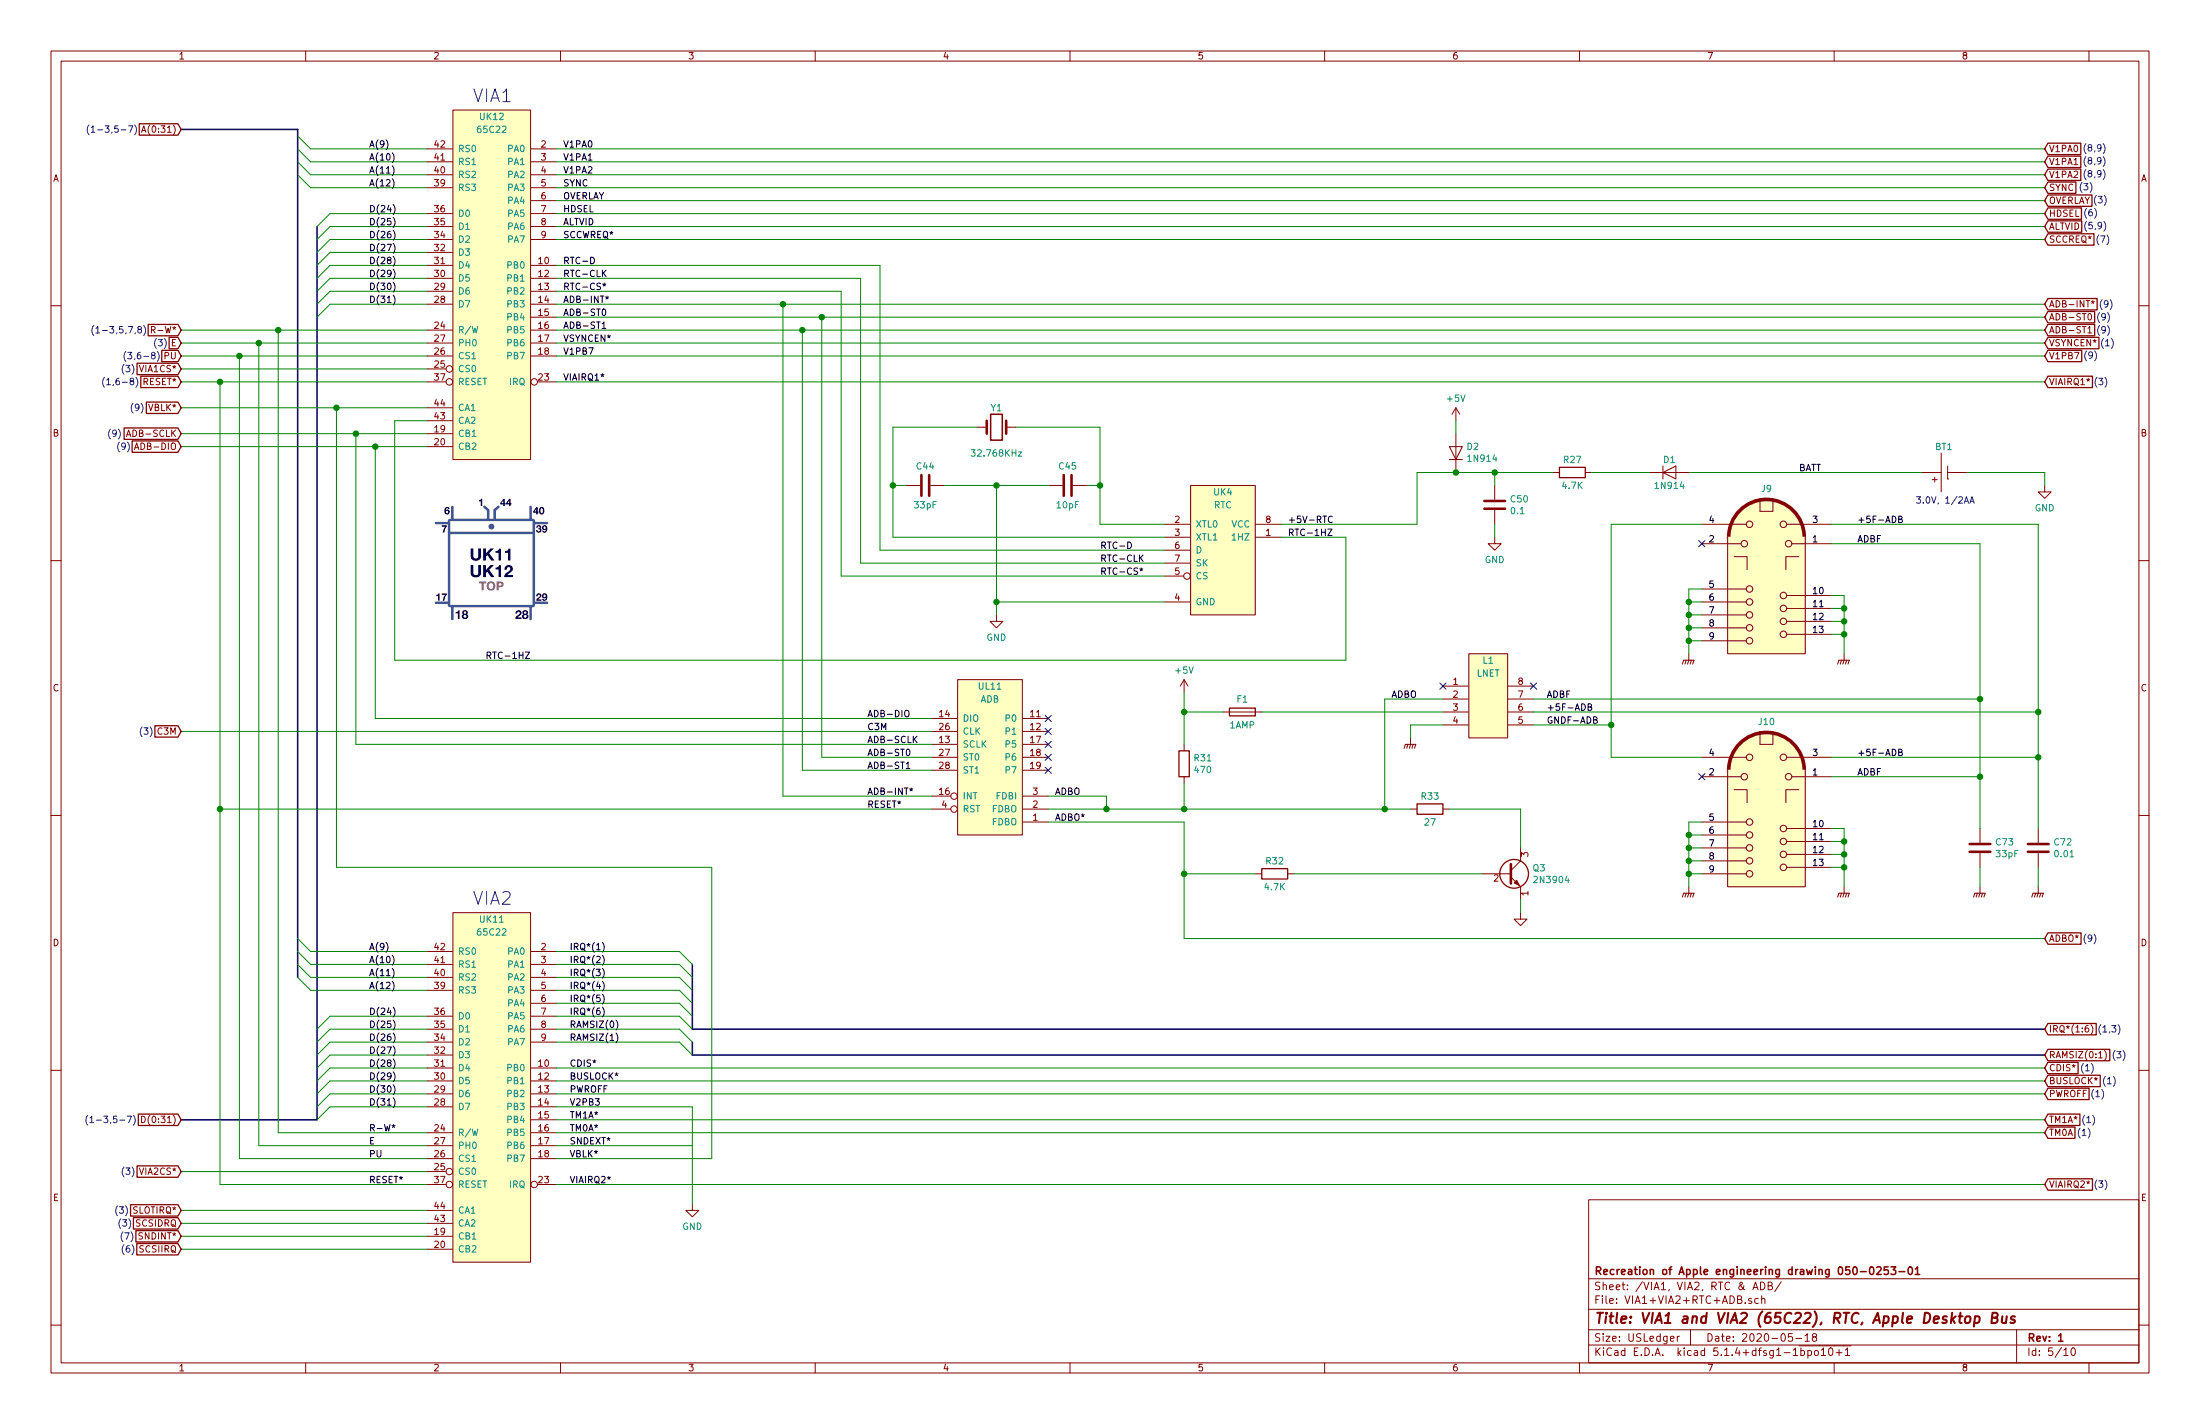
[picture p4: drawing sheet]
EESchema Schematic File Version 4
LIBS:Macintosh SE30 Main Logic Board-cache
EELAYER 30 0
EELAYER END
$Descr USLedger 17000 11000
encoding utf-8
Sheet 5 10
Title "VIA1 and VIA2 (65C22), RTC, Apple Desktop Bus"
Date "2020-05-18"
Rev "1"
Comp "Recreation of Apple engineering drawing 050-0253-01"
Comment1 ""
Comment2 ""
Comment3 ""
Comment4 ""
$EndDescr
$Comp
L Device:D D2
U 1 1
P 11250 3500
F 0 "D2" V 11296 3421 50  0000 R CNN
F 1 "1N914" V 11205 3421 50  0000 R CNN
F 2 "" H 11250 3500 50  0001 C CNN
F 3 "~" H 11250 3500 50  0001 C CNN
	1    11250 3500
	0    -1   -1   0   
$EndComp
$Comp
L Device:D D1
U 1 1
P 12900 3650
F 0 "D1" H 12900 3750 50  0000 C CNN
F 1 "1N914" H 12900 3550 50  0000 C CNN
F 2 "" H 12900 3650 50  0001 C CNN
F 3 "~" H 12900 3650 50  0001 C CNN
	1    12900 3650
	1    0    0    -1  
$EndComp
$Comp
L Device:R R27
U 1 1
P 12150 3650
F 0 "R27" V 12050 3650 50  0000 C CNN
F 1 "4.7K" V 12250 3650 50  0000 C CNN
F 2 "" V 12080 3650 50  0001 C CNN
F 3 "~" H 12150 3650 50  0001 C CNN
	1    12150 3650
	0    1    1    0   
$EndComp
$Comp
L Device:C C45
U 1 1
P 8250 3750
F 0 "C45" V 8100 3750 50  0000 C CNN
F 1 "10pF" V 8400 3750 50  0000 C CNN
F 2 "" H 8288 3600 50  0001 C CNN
F 3 "~" H 8250 3750 50  0001 C CNN
	1    8250 3750
	0    1    1    0   
$EndComp
$Comp
L Device:C C44
U 1 1
P 7150 3750
F 0 "C44" V 7000 3750 50  0000 C CNN
F 1 "33pF" V 7300 3750 50  0000 C CNN
F 2 "" H 7188 3600 50  0001 C CNN
F 3 "~" H 7150 3750 50  0001 C CNN
	1    7150 3750
	0    1    1    0   
$EndComp
$Comp
L Macintosh_SE_30_Components:65C22 UK12
U 1 1
P 3800 850
F 0 "UK12" H 3800 800 50  0000 C CNN
F 1 "65C22" H 3800 700 50  0000 C CNN
F 2 "" H 3800 850 118 0001 C CNN
F 3 "" H 3800 850 118 0001 C CNN
	1    3800 850 
	1    0    0    -1  
$EndComp
$Comp
L Macintosh_SE_30_Components:65C22 UK11
U 1 1
P 3800 7050
F 0 "UK11" H 3800 7000 50  0000 C CNN
F 1 "65C22" H 3800 6900 50  0000 C CNN
F 2 "" H 3800 7050 118 0001 C CNN
F 3 "" H 3800 7050 118 0001 C CNN
	1    3800 7050
	1    0    0    -1  
$EndComp
$Comp
L Macintosh_SE_30_Components:ADB UL11
U 1 1
P 7500 5350
AR Path="/5EC1CBCA" Ref="UL11"  Part="1" 
AR Path="/5EC6E211/5EC1CBCA" Ref="UL11"  Part="1" 
F 0 "UL11" H 7650 5400 50  0000 C CNN
F 1 "ADB" H 7650 5300 50  0000 C CNN
F 2 "" H 7500 5350 118 0001 C CNN
F 3 "" H 7500 5350 118 0001 C CNN
	1    7500 5350
	1    0    0    -1  
$EndComp
$Comp
L Macintosh_SE_30_Components:ADB_CONN J9
U 1 1
P 13650 4150
F 0 "J9" H 13650 4526 50  0000 C CNN
F 1 "ADB_CONN" H 13650 4600 50  0001 C CNN
F 2 "" H 13550 4350 118 0001 C CNN
F 3 "" H 13550 4350 118 0001 C CNN
	1    13650 4150
	1    0    0    -1  
$EndComp
$Comp
L Macintosh_SE_30_Components:ADB_CONN J10
U 1 1
P 13650 5950
F 0 "J10" H 13650 6326 50  0000 C CNN
F 1 "ADB_CONN" H 13650 6400 50  0001 C CNN
F 2 "" H 13550 6150 118 0001 C CNN
F 3 "" H 13550 6150 118 0001 C CNN
	1    13650 5950
	1    0    0    -1  
$EndComp
$Comp
L Macintosh_SE_30_Components:LNET L1
U 1 1
P 11500 5100
F 0 "L1" H 11500 5100 50  0000 C CNN
F 1 "LNET" H 11500 5000 50  0000 C CNN
F 2 "" H 11500 5100 118 0001 C CNN
F 3 "" H 11500 5100 118 0001 C CNN
	1    11500 5100
	1    0    0    -1  
$EndComp
$Comp
L Device:Crystal Y1
U 1 1
P 7700 3300
F 0 "Y1" H 7700 3450 50  0000 C CNN
F 1 "32.768KHz" H 7700 3100 50  0000 C CNN
F 2 "" H 7700 3300 50  0001 C CNN
F 3 "~" H 7700 3300 50  0001 C CNN
	1    7700 3300
	1    0    0    -1  
$EndComp
$Comp
L Device:C C50
U 1 1
P 11550 3900
F 0 "C50" H 11665 3946 50  0000 L CNN
F 1 "0.1" H 11665 3855 50  0000 L CNN
F 2 "" H 11588 3750 50  0001 C CNN
F 3 "~" H 11550 3900 50  0001 C CNN
	1    11550 3900
	1    0    0    -1  
$EndComp
Wire Wire Line
	4300 2950 15800 2950
Wire Wire Line
	4300 9150 15800 9150
Wire Wire Line
	11250 3350 11250 3250
$Comp
L power:+5V #PWR?
U 1 1
P 11250 3250
F 0 "#PWR?" H 11250 3100 50  0001 C CNN
F 1 "+5V" H 11250 3423 50  0000 C CNN
F 2 "" H 11250 3250 50  0001 C CNN
F 3 "" H 11250 3250 50  0001 C CNN
	1    11250 3250
	1    0    0    -1  
$EndComp
Wire Wire Line
	11250 3650 11550 3650
Wire Wire Line
	12300 3650 12750 3650
Wire Wire Line
	13050 3650 14850 3650
Wire Wire Line
	11550 3650 11550 3750
Connection ~ 11550 3650
Wire Wire Line
	11550 3650 12000 3650
Wire Wire Line
	11550 4050 11550 4150
$Comp
L power:GND #PWR?
U 1 1
P 11550 4150
F 0 "#PWR?" H 11550 3900 50  0001 C CNN
F 1 "GND" H 11550 3977 50  0000 C CNN
F 2 "" H 11550 4150 50  0001 C CNN
F 3 "" H 11550 4150 50  0001 C CNN
	1    11550 4150
	1    0    0    -1  
$EndComp
NoConn ~ 15950 -700
Wire Wire Line
	4300 1450 15800 1450
Wire Wire Line
	4300 1550 15800 1550
Wire Wire Line
	4300 1650 15800 1650
Wire Wire Line
	4300 1750 15800 1750
Wire Wire Line
	4300 1850 15800 1850
Wire Wire Line
	4300 2750 15800 2750
Wire Wire Line
	4300 2350 6050 2350
Wire Wire Line
	4300 2450 6350 2450
Wire Wire Line
	4300 2550 6200 2550
Wire Wire Line
	4300 2650 15800 2650
Wire Wire Line
	7550 3300 6900 3300
Wire Wire Line
	6900 3300 6900 3750
Wire Wire Line
	6900 3750 7000 3750
Wire Wire Line
	6900 3750 6900 4150
Wire Wire Line
	6900 4150 9000 4150
Connection ~ 6900 3750
Wire Wire Line
	7850 3300 8500 3300
Wire Wire Line
	8500 3300 8500 3750
Wire Wire Line
	8500 3750 8400 3750
Wire Wire Line
	8500 3750 8500 4050
Wire Wire Line
	8500 4050 9000 4050
Connection ~ 8500 3750
Wire Wire Line
	9900 4050 10950 4050
Wire Wire Line
	10950 4050 10950 3650
Wire Wire Line
	10950 3650 11250 3650
Connection ~ 11250 3650
$Comp
L Macintosh_SE_30_Components:Button BT1
U 1 1
P 15000 3400
F 0 "BT1" H 14950 3350 50  0000 L CNN
F 1 "Button" H 15000 3600 118 0001 C CNN
F 2 "" H 15000 3400 118 0001 C CNN
F 3 "" H 15000 3400 118 0001 C CNN
	1    15000 3400
	1    0    0    -1  
$EndComp
Wire Wire Line
	15200 3650 15800 3650
Wire Wire Line
	15800 3650 15800 3750
$Comp
L power:GND #PWR?
U 1 1
P 15800 3750
F 0 "#PWR?" H 15800 3500 50  0001 C CNN
F 1 "GND" H 15800 3577 50  0000 C CNN
F 2 "" H 15800 3750 50  0001 C CNN
F 3 "" H 15800 3750 50  0001 C CNN
	1    15800 3750
	1    0    0    -1  
$EndComp
Wire Wire Line
	14150 4050 15750 4050
$Comp
L power:GNDPWR #PWR?
U 1 1
P 15750 6850
F 0 "#PWR?" H 15750 6650 50  0001 C CNN
F 1 "GNDPWR" H 15754 6696 50  0001 C CNN
F 2 "" H 15750 6800 50  0001 C CNN
F 3 "" H 15750 6800 50  0001 C CNN
	1    15750 6850
	1    0    0    -1  
$EndComp
$Comp
L Device:C C72
U 1 1
P 15750 6550
F 0 "C72" H 15865 6596 50  0000 L CNN
F 1 "0.01" H 15865 6505 50  0000 L CNN
F 2 "" H 15788 6400 50  0001 C CNN
F 3 "~" H 15750 6550 50  0001 C CNN
	1    15750 6550
	1    0    0    -1  
$EndComp
Wire Wire Line
	15750 6700 15750 6850
Wire Wire Line
	15750 6400 15750 5850
$Comp
L Device:C C73
U 1 1
P 15300 6550
F 0 "C73" H 15415 6596 50  0000 L CNN
F 1 "33pF" H 15415 6505 50  0000 L CNN
F 2 "" H 15338 6400 50  0001 C CNN
F 3 "~" H 15300 6550 50  0001 C CNN
	1    15300 6550
	1    0    0    -1  
$EndComp
Wire Wire Line
	14150 4200 15300 4200
Wire Wire Line
	15300 6700 15300 6850
$Comp
L power:GNDPWR #PWR?
U 1 1
P 15300 6850
F 0 "#PWR?" H 15300 6650 50  0001 C CNN
F 1 "GNDPWR" H 15304 6696 50  0001 C CNN
F 2 "" H 15300 6800 50  0001 C CNN
F 3 "" H 15300 6800 50  0001 C CNN
	1    15300 6850
	1    0    0    -1  
$EndComp
Text Label 14000 4050 0    50   ~ 0
3
Text Label 14000 4200 0    50   ~ 0
1
Text Label 14000 4600 0    50   ~ 0
10
Text Label 14000 4700 0    50   ~ 0
11
Text Label 14000 4800 0    50   ~ 0
12
Text Label 14000 4900 0    50   ~ 0
13
Wire Wire Line
	14150 4600 14250 4600
Wire Wire Line
	14250 4600 14250 4700
Wire Wire Line
	14150 4900 14250 4900
Connection ~ 14250 4900
Wire Wire Line
	14250 4900 14250 5050
Wire Wire Line
	14150 4800 14250 4800
Connection ~ 14250 4800
Wire Wire Line
	14250 4800 14250 4900
Wire Wire Line
	14150 4700 14250 4700
Connection ~ 14250 4700
Wire Wire Line
	14250 4700 14250 4800
$Comp
L power:GNDPWR #PWR?
U 1 1
P 14250 5050
F 0 "#PWR?" H 14250 4850 50  0001 C CNN
F 1 "GNDPWR" H 14254 4896 50  0001 C CNN
F 2 "" H 14250 5000 50  0001 C CNN
F 3 "" H 14250 5000 50  0001 C CNN
	1    14250 5050
	1    0    0    -1  
$EndComp
Text Label 14000 5850 0    50   ~ 0
3
Text Label 14000 6000 0    50   ~ 0
1
Text Label 14000 6400 0    50   ~ 0
10
Text Label 14000 6500 0    50   ~ 0
11
Text Label 14000 6600 0    50   ~ 0
12
Text Label 14000 6700 0    50   ~ 0
13
Wire Wire Line
	14150 5850 15750 5850
Connection ~ 15750 5850
Wire Wire Line
	15750 5850 15750 5500
Wire Wire Line
	14150 6000 15300 6000
Wire Wire Line
	15300 4200 15300 5400
Connection ~ 15300 6000
Wire Wire Line
	15300 6000 15300 6400
Wire Wire Line
	14150 6400 14250 6400
Wire Wire Line
	14250 6400 14250 6500
Wire Wire Line
	14150 6700 14250 6700
Connection ~ 14250 6700
Wire Wire Line
	14250 6700 14250 6850
Wire Wire Line
	14150 6600 14250 6600
Connection ~ 14250 6600
Wire Wire Line
	14250 6600 14250 6700
Wire Wire Line
	14150 6500 14250 6500
Connection ~ 14250 6500
Wire Wire Line
	14250 6500 14250 6600
$Comp
L power:GNDPWR #PWR?
U 1 1
P 14250 6850
F 0 "#PWR?" H 14250 6650 50  0001 C CNN
F 1 "GNDPWR" H 14254 6696 50  0001 C CNN
F 2 "" H 14250 6800 50  0001 C CNN
F 3 "" H 14250 6800 50  0001 C CNN
	1    14250 6850
	1    0    0    -1  
$EndComp
Wire Wire Line
	11850 5400 15300 5400
Connection ~ 15300 5400
Wire Wire Line
	15300 5400 15300 6000
Wire Wire Line
	11850 5500 15750 5500
Connection ~ 15750 5500
Wire Wire Line
	15750 5500 15750 4050
Text Label 11950 5400 0    50   ~ 0
ADBF
Text Label 11950 5500 0    50   ~ 0
+5F-ADB
Text Label 13200 4050 0    50   ~ 0
4
Text Label 13200 4200 0    50   ~ 0
2
Text Label 13200 4550 0    50   ~ 0
5
Text Label 13200 4650 0    50   ~ 0
6
Text Label 13200 4750 0    50   ~ 0
7
Text Label 13200 4850 0    50   ~ 0
8
Text Label 13200 4950 0    50   ~ 0
9
Wire Wire Line
	13150 4050 12450 4050
Wire Wire Line
	12450 4050 12450 5600
Wire Wire Line
	12450 5850 13150 5850
NoConn ~ 13150 4200
NoConn ~ 13150 6000
NoConn ~ 11850 5300
NoConn ~ 11150 5300
Wire Wire Line
	13150 4550 13050 4550
Wire Wire Line
	13050 4550 13050 4650
Wire Wire Line
	13050 4950 13150 4950
Wire Wire Line
	13150 4850 13050 4850
Connection ~ 13050 4850
Wire Wire Line
	13050 4850 13050 4950
Wire Wire Line
	13150 4750 13050 4750
Connection ~ 13050 4750
Wire Wire Line
	13050 4750 13050 4850
Wire Wire Line
	13150 4650 13050 4650
Connection ~ 13050 4650
Wire Wire Line
	13050 4650 13050 4750
Wire Wire Line
	13050 4950 13050 5050
Connection ~ 13050 4950
$Comp
L power:GNDPWR #PWR?
U 1 1
P 13050 5050
F 0 "#PWR?" H 13050 4850 50  0001 C CNN
F 1 "GNDPWR" H 13054 4896 50  0001 C CNN
F 2 "" H 13050 5000 50  0001 C CNN
F 3 "" H 13050 5000 50  0001 C CNN
	1    13050 5050
	1    0    0    -1  
$EndComp
Wire Wire Line
	11850 5600 12450 5600
Connection ~ 12450 5600
Wire Wire Line
	12450 5600 12450 5850
Text Label 11950 5600 0    50   ~ 0
GNDF-ADB
Text Label 13200 5850 0    50   ~ 0
4
Text Label 13200 6000 0    50   ~ 0
2
Text Label 13200 6350 0    50   ~ 0
5
Text Label 13200 6450 0    50   ~ 0
6
Text Label 13200 6550 0    50   ~ 0
7
Text Label 13200 6650 0    50   ~ 0
8
Text Label 13200 6750 0    50   ~ 0
9
Wire Wire Line
	13150 6350 13050 6350
Wire Wire Line
	13050 6750 13150 6750
Wire Wire Line
	13150 6550 13050 6550
Connection ~ 13050 6550
Wire Wire Line
	13050 6550 13050 6650
Wire Wire Line
	13050 6650 13150 6650
Wire Wire Line
	13050 6450 13050 6550
Connection ~ 13050 6650
Wire Wire Line
	13050 6650 13050 6750
Wire Wire Line
	13050 6350 13050 6450
Wire Wire Line
	13150 6450 13050 6450
Connection ~ 13050 6450
Wire Wire Line
	13050 6750 13050 6850
Connection ~ 13050 6750
$Comp
L power:GNDPWR #PWR?
U 1 1
P 13050 6850
F 0 "#PWR?" H 13050 6650 50  0001 C CNN
F 1 "GNDPWR" H 13054 6696 50  0001 C CNN
F 2 "" H 13050 6800 50  0001 C CNN
F 3 "" H 13050 6800 50  0001 C CNN
	1    13050 6850
	1    0    0    -1  
$EndComp
Text Label 9950 4050 0    50   ~ 0
+5V-RTC
Wire Wire Line
	9900 4150 10400 4150
Wire Wire Line
	10400 4150 10400 5100
Text Label 9950 4150 0    50   ~ 0
RTC-1HZ
Wire Wire Line
	9000 4250 6800 4250
Wire Wire Line
	9000 4350 6650 4350
Wire Wire Line
	9000 4450 6500 4450
$Comp
L Macintosh_SE_30_Components:RTC UK4
U 1 1
P 9450 3750
F 0 "UK4" H 9450 3700 50  0000 C CNN
F 1 "RTC" H 9450 3600 50  0000 C CNN
F 2 "" H 9350 3650 118 0001 C CNN
F 3 "" H 9350 3650 118 0001 C CNN
	1    9450 3750
	1    0    0    -1  
$EndComp
Text Label 8500 4250 0    50   ~ 0
RTC-D
Text Label 8500 4350 0    50   ~ 0
RTC-CLK
Text Label 8500 4450 0    50   ~ 0
RTC-CS*
Wire Wire Line
	7300 3750 7700 3750
Wire Wire Line
	7700 3750 7700 4650
Wire Wire Line
	7700 4650 9000 4650
Connection ~ 7700 3750
Wire Wire Line
	7700 3750 8100 3750
Wire Wire Line
	7700 4650 7700 4750
Connection ~ 7700 4650
$Comp
L power:GND #PWR?
U 1 1
P 7700 4750
F 0 "#PWR?" H 7700 4500 50  0001 C CNN
F 1 "GND" H 7700 4577 50  0000 C CNN
F 2 "" H 7700 4750 50  0001 C CNN
F 3 "" H 7700 4750 50  0001 C CNN
	1    7700 4750
	1    0    0    -1  
$EndComp
$Comp
L Transistor_BJT:2N3904 Q3
U 1 1
P 11650 6750
F 0 "Q3" H 11840 6796 50  0000 L CNN
F 1 "2N3904" H 11840 6705 50  0000 L CNN
F 2 "Package_TO_SOT_THT:TO-92_Inline" H 11850 6675 50  0001 L CIN
F 3 "https://www.fairchildsemi.com/datasheets/2N/2N3904.pdf" H 11650 6750 50  0001 L CNN
	1    11650 6750
	1    0    0    -1  
$EndComp
Wire Wire Line
	11750 6950 11750 7050
$Comp
L power:GND #PWR?
U 1 1
P 11750 7050
F 0 "#PWR?" H 11750 6800 50  0001 C CNN
F 1 "GND" H 11750 6877 50  0001 C CNN
F 2 "" H 11750 7050 50  0001 C CNN
F 3 "" H 11750 7050 50  0001 C CNN
	1    11750 7050
	1    0    0    -1  
$EndComp
Wire Wire Line
	8100 6350 9150 6350
Wire Wire Line
	9150 6350 9150 6750
Wire Wire Line
	9150 7250 15800 7250
$Comp
L Device:R R32
U 1 1
P 9850 6750
F 0 "R32" V 9750 6750 50  0000 C CNN
F 1 "4.7K" V 9950 6750 50  0000 C CNN
F 2 "" V 9780 6750 50  0001 C CNN
F 3 "~" H 9850 6750 50  0001 C CNN
	1    9850 6750
	0    1    1    0   
$EndComp
Wire Wire Line
	9150 6750 9700 6750
Connection ~ 9150 6750
Wire Wire Line
	9150 6750 9150 7250
Wire Wire Line
	10000 6750 11450 6750
Wire Wire Line
	8100 6250 8550 6250
$Comp
L Device:R R33
U 1 1
P 11050 6250
F 0 "R33" V 10950 6250 50  0000 C CNN
F 1 "27" V 11150 6250 50  0000 C CNN
F 2 "" V 10980 6250 50  0001 C CNN
F 3 "~" H 11050 6250 50  0001 C CNN
	1    11050 6250
	0    1    1    0   
$EndComp
Wire Wire Line
	11200 6250 11750 6250
Wire Wire Line
	11750 6250 11750 6550
NoConn ~ 8100 5550
NoConn ~ 8100 5650
NoConn ~ 8100 5750
NoConn ~ 8100 5850
NoConn ~ 8100 5950
Wire Wire Line
	8100 6150 8550 6150
Wire Wire Line
	8550 6150 8550 6250
Connection ~ 8550 6250
Wire Wire Line
	8550 6250 9150 6250
Text Label 8150 6150 0    50   ~ 0
ADBO
Text Label 8150 6350 0    50   ~ 0
ADBO*
$Comp
L Device:R R31
U 1 1
P 9150 5900
F 0 "R31" H 9220 5946 50  0000 L CNN
F 1 "470" H 9220 5855 50  0000 L CNN
F 2 "" V 9080 5900 50  0001 C CNN
F 3 "~" H 9150 5900 50  0001 C CNN
	1    9150 5900
	1    0    0    -1  
$EndComp
Wire Wire Line
	9150 6050 9150 6250
Connection ~ 9150 6250
Wire Wire Line
	9150 6250 10700 6250
Wire Wire Line
	9150 5750 9150 5500
$Comp
L power:+5V #PWR?
U 1 1
P 9150 5350
F 0 "#PWR?" H 9150 5200 50  0001 C CNN
F 1 "+5V" H 9150 5523 50  0000 C CNN
F 2 "" H 9150 5350 50  0001 C CNN
F 3 "" H 9150 5350 50  0001 C CNN
	1    9150 5350
	1    0    0    -1  
$EndComp
Wire Wire Line
	9750 5500 11150 5500
$Comp
L Device:Fuse F1
U 1 1
P 9600 5500
F 0 "F1" V 9500 5500 50  0000 C CNN
F 1 "1AMP" V 9700 5500 50  0000 C CNN
F 2 "" V 9530 5500 50  0001 C CNN
F 3 "~" H 9600 5500 50  0001 C CNN
	1    9600 5500
	0    1    1    0   
$EndComp
Wire Wire Line
	9150 5500 9450 5500
Connection ~ 9150 5500
Wire Wire Line
	9150 5500 9150 5350
Wire Wire Line
	11150 5400 10700 5400
Wire Wire Line
	10700 5400 10700 6250
Connection ~ 10700 6250
Wire Wire Line
	10700 6250 10900 6250
Text Label 10750 5400 0    50   ~ 0
ADBO
Wire Wire Line
	11150 5600 10900 5600
Wire Wire Line
	10900 5600 10900 5700
$Comp
L power:GNDPWR #PWR?
U 1 1
P 10900 5700
F 0 "#PWR?" H 10900 5500 50  0001 C CNN
F 1 "GNDPWR" H 10904 5546 50  0001 C CNN
F 2 "" H 10900 5650 50  0001 C CNN
F 3 "" H 10900 5650 50  0001 C CNN
	1    10900 5700
	1    0    0    -1  
$EndComp
Wire Wire Line
	6800 2050 4300 2050
Wire Wire Line
	6800 2050 6800 4250
Wire Wire Line
	6650 2150 4300 2150
Wire Wire Line
	6650 2150 6650 4350
Wire Wire Line
	6500 2250 4300 2250
Wire Wire Line
	6500 2250 6500 4450
Wire Wire Line
	7200 5850 6350 5850
Wire Wire Line
	6350 5850 6350 2450
Connection ~ 6350 2450
Wire Wire Line
	6350 2450 15800 2450
Wire Wire Line
	7200 5950 6200 5950
Wire Wire Line
	6200 5950 6200 2550
Connection ~ 6200 2550
Wire Wire Line
	6200 2550 15800 2550
Wire Wire Line
	7200 6150 6050 6150
Wire Wire Line
	6050 6150 6050 2350
Connection ~ 6050 2350
Wire Wire Line
	6050 2350 15800 2350
Wire Wire Line
	3050 5100 3050 3250
Wire Wire Line
	3050 3250 3300 3250
Wire Wire Line
	3050 5100 10400 5100
Text Label 3750 5100 0    50   ~ 0
RTC-1HZ
Text Notes 14800 3900 0    50   ~ 0
3.0V, 1/2AA
Text Label 4350 1150 0    50   ~ 0
V1PA0
Text Label 4350 1250 0    50   ~ 0
V1PA1
Text Label 4350 1350 0    50   ~ 0
V1PA2
Text Label 4350 1450 0    50   ~ 0
SYNC
Text Label 4350 1550 0    50   ~ 0
OVERLAY
Text Label 4350 1650 0    50   ~ 0
HDSEL
Text Label 4350 1750 0    50   ~ 0
ALTVID
Text Label 4350 1850 0    50   ~ 0
SCCWREQ*
Text Label 4350 2050 0    50   ~ 0
RTC-D
Text Label 4350 2150 0    50   ~ 0
RTC-CLK
Text Label 4350 2250 0    50   ~ 0
RTC-CS*
Text Label 4350 2350 0    50   ~ 0
ADB-INT*
Text Label 4350 2450 0    50   ~ 0
ADB-ST0
Text Label 4350 2550 0    50   ~ 0
ADB-ST1
Text Label 4350 2650 0    50   ~ 0
VSYNCEN*
Text Label 4350 2750 0    50   ~ 0
V1PB7
Text Label 4350 2950 0    50   ~ 0
VIAIRQ1*
Text GLabel 15800 1450 2    50   Input ~ 0
SYNC
Text GLabel 15800 1550 2    50   Input ~ 0
OVERLAY
Text GLabel 15800 1650 2    50   Input ~ 0
HDSEL
Text GLabel 15800 1750 2    50   Input ~ 0
ALTVID
Text GLabel 15800 1850 2    50   Input ~ 0
SCCREQ*
Text GLabel 15800 2350 2    50   Input ~ 0
ADB-INT*
Text GLabel 15800 2450 2    50   Input ~ 0
ADB-ST0
Text GLabel 15800 2550 2    50   Input ~ 0
ADB-ST1
Text GLabel 15800 2650 2    50   Input ~ 0
VSYNCEN*
Text GLabel 15800 2750 2    50   Input ~ 0
V1PB7
Wire Wire Line
	3300 3450 2900 3450
Wire Wire Line
	2900 3450 2900 5550
Wire Wire Line
	2900 5550 7200 5550
Connection ~ 2900 3450
Wire Wire Line
	2900 3450 1400 3450
Wire Wire Line
	3300 3350 2750 3350
Wire Wire Line
	2750 3350 2750 5750
Wire Wire Line
	2750 5750 7200 5750
Wire Wire Line
	7200 5650 1400 5650
Wire Wire Line
	3300 3150 2600 3150
Wire Wire Line
	2600 3150 2600 6700
Wire Wire Line
	2600 6700 5500 6700
Wire Wire Line
	5500 6700 5500 8950
Wire Wire Line
	5500 8950 4300 8950
Connection ~ 2600 3150
Wire Wire Line
	2600 3150 1400 3150
Wire Wire Line
	3300 2950 1700 2950
Wire Wire Line
	3300 2850 1400 2850
Wire Wire Line
	3300 2750 1850 2750
Wire Wire Line
	3300 2650 2000 2650
Wire Wire Line
	3300 2550 2150 2550
Wire Wire Line
	2550 1650 3300 1650
Wire Wire Line
	3300 1750 2550 1750
Wire Wire Line
	3300 1850 2550 1850
Wire Wire Line
	3300 1950 2550 1950
Wire Wire Line
	3300 2050 2550 2050
Wire Wire Line
	3300 2150 2550 2150
Wire Wire Line
	3300 2250 2550 2250
Wire Wire Line
	3300 2350 2550 2350
Wire Wire Line
	2400 7650 3300 7650
Wire Wire Line
	3300 1450 2400 1450
Wire Wire Line
	2400 1350 3300 1350
Wire Wire Line
	3300 1250 2400 1250
Wire Wire Line
	3300 8750 2150 8750
Wire Wire Line
	2150 8750 2150 2550
Connection ~ 2150 2550
Wire Wire Line
	2150 2550 1400 2550
Wire Wire Line
	3300 8850 2000 8850
Wire Wire Line
	2000 8850 2000 2650
Connection ~ 2000 2650
Wire Wire Line
	2000 2650 1400 2650
Wire Wire Line
	3300 8950 1850 8950
Wire Wire Line
	1850 8950 1850 2750
Connection ~ 1850 2750
Wire Wire Line
	1850 2750 1400 2750
Wire Wire Line
	3300 9050 1400 9050
Wire Wire Line
	3300 9150 1700 9150
Wire Wire Line
	1700 9150 1700 6250
Connection ~ 1700 2950
Wire Wire Line
	1700 2950 1400 2950
Wire Wire Line
	3300 9350 1400 9350
Wire Wire Line
	3300 9450 1400 9450
Wire Wire Line
	3300 9550 1400 9550
Wire Wire Line
	3300 9650 1400 9650
Wire Wire Line
	3300 7850 2550 7850
Wire Wire Line
	3300 7950 2550 7950
Wire Wire Line
	3300 8050 2550 8050
Wire Wire Line
	3300 8150 2550 8150
Wire Wire Line
	3300 8250 2550 8250
Wire Wire Line
	3300 8350 2550 8350
Wire Wire Line
	3300 8450 2550 8450
Wire Wire Line
	3300 7350 2400 7350
Wire Wire Line
	3300 7450 2400 7450
Wire Wire Line
	3300 7550 2400 7550
Text GLabel 15800 7950 2    50   Input ~ 0
IRQ*(1:6)
Text GLabel 15800 8150 2    50   Input ~ 0
RAMSIZ(0:1)
Wire Wire Line
	4300 8250 15800 8250
Wire Wire Line
	4300 8350 15800 8350
Wire Wire Line
	4300 8450 15800 8450
Wire Wire Line
	4300 8650 15800 8650
Wire Wire Line
	4300 8750 15800 8750
Text GLabel 15800 8250 2    50   Input ~ 0
CDIS*
Text GLabel 15800 8350 2    50   Input ~ 0
BUSLOCK*
Text GLabel 15800 8450 2    50   Input ~ 0
PWROFF
Text GLabel 15800 8650 2    50   Input ~ 0
TM1A*
Text GLabel 15800 8750 2    50   Input ~ 0
TM0A
Text GLabel 15800 9150 2    50   Input ~ 0
VIAIRQ2*
Wire Wire Line
	4300 7850 5250 7850
Wire Wire Line
	4300 7450 5250 7450
Wire Wire Line
	4300 7550 5250 7550
Wire Wire Line
	4300 7650 5250 7650
Wire Wire Line
	4300 7750 5250 7750
Wire Wire Line
	4300 8050 5250 8050
Wire Wire Line
	4300 8550 5350 8550
Wire Wire Line
	5350 8850 4300 8850
$Comp
L power:GND #PWR?
U 1 1
P 5350 9300
F 0 "#PWR?" H 5350 9050 50  0001 C CNN
F 1 "GND" H 5350 9127 50  0000 C CNN
F 2 "" H 5350 9300 50  0001 C CNN
F 3 "" H 5350 9300 50  0001 C CNN
	1    5350 9300
	1    0    0    -1  
$EndComp
Wire Wire Line
	5350 8550 5350 9300
Text Label 4400 7350 0    50   ~ 0
IRQ*(1)
Text Label 4400 7450 0    50   ~ 0
IRQ*(2)
Text Label 4400 7550 0    50   ~ 0
IRQ*(3)
Text Label 4400 7650 0    50   ~ 0
IRQ*(4)
Text Label 4400 7750 0    50   ~ 0
IRQ*(5)
Text Label 4400 7850 0    50   ~ 0
IRQ*(6)
Text Label 4400 7950 0    50   ~ 0
RAMSIZ(0)
Text Label 4400 8050 0    50   ~ 0
RAMSIZ(1)
Text Label 4400 8250 0    50   ~ 0
CDIS*
Text Label 4400 8350 0    50   ~ 0
BUSLOCK*
Text Label 4400 8450 0    50   ~ 0
PWROFF
Text Label 4400 8550 0    50   ~ 0
V2PB3
Text Label 4400 8650 0    50   ~ 0
TM1A*
Text Label 4400 8750 0    50   ~ 0
TM0A*
Text Label 4400 8850 0    50   ~ 0
SNDEXT*
Text Label 4400 8950 0    50   ~ 0
VBLK*
Text Label 4400 9150 0    50   ~ 0
VIAIRQ2*
Text Label 2850 9150 0    50   ~ 0
RESET*
Text Label 2850 8950 0    50   ~ 0
PU
Text Label 2850 8850 0    50   ~ 0
E
Text Label 2850 8750 0    50   ~ 0
R-W*
Text Label 2850 8550 0    50   ~ 0
D(31)
Text Label 2850 8450 0    50   ~ 0
D(30)
Text Label 2850 8350 0    50   ~ 0
D(29)
Text Label 2850 8250 0    50   ~ 0
D(28)
Text Label 2850 8150 0    50   ~ 0
D(27)
Text Label 2850 8050 0    50   ~ 0
D(26)
Text Label 2850 7950 0    50   ~ 0
D(25)
Text Label 2850 7850 0    50   ~ 0
D(24)
Text Label 2850 7650 0    50   ~ 0
A(12)
Text Label 2850 7550 0    50   ~ 0
A(11)
Text Label 2850 7450 0    50   ~ 0
A(10)
Text Label 2850 7350 0    50   ~ 0
A(9)
Text Label 2850 1150 0    50   ~ 0
A(9)
Text Label 2850 1250 0    50   ~ 0
A(10)
Text Label 2850 1350 0    50   ~ 0
A(11)
Text Label 2850 1450 0    50   ~ 0
A(12)
Text Label 2850 1650 0    50   ~ 0
D(24)
Text Label 2850 1750 0    50   ~ 0
D(25)
Text Label 2850 1850 0    50   ~ 0
D(26)
Text Label 2850 1950 0    50   ~ 0
D(27)
Text Label 2850 2050 0    50   ~ 0
D(28)
Text Label 2850 2150 0    50   ~ 0
D(29)
Text Label 2850 2250 0    50   ~ 0
D(30)
Text Label 2850 2350 0    50   ~ 0
D(31)
Text GLabel 1400 1000 0    50   Input ~ 0
A(0:31)
Text GLabel 1400 2550 0    50   Input ~ 0
R-W*
Text GLabel 1400 2650 0    50   Input ~ 0
E
Text GLabel 1400 2750 0    50   Input ~ 0
PU
Text GLabel 1400 2850 0    50   Input ~ 0
VIA1CS*
Text GLabel 1400 2950 0    50   Input ~ 0
RESET*
Text GLabel 1400 3150 0    50   Input ~ 0
VBLK*
Text GLabel 1400 3450 0    50   Input ~ 0
ADB-DIO
Wire Wire Line
	2750 3350 1400 3350
Connection ~ 2750 3350
Text GLabel 1400 3350 0    50   Input ~ 0
ADB-SCLK
Text GLabel 1400 5650 0    50   Input ~ 0
C3M
Text GLabel 1400 8650 0    50   Input ~ 0
D(0:31)
Text GLabel 1400 9050 0    50   Input ~ 0
VIA2CS*
Text GLabel 1400 9350 0    50   Input ~ 0
SLOTIRQ*
Text GLabel 1400 9450 0    50   Input ~ 0
SCSIDRQ
Text GLabel 1400 9550 0    50   Input ~ 0
SNDINT*
Text GLabel 1400 9650 0    50   Input ~ 0
SCSIIRQ
Text Notes 3650 800  0    98   ~ 0
VIA1
Text Notes 3650 7000 0    98   ~ 0
VIA2
Wire Wire Line
	7200 6250 1700 6250
Connection ~ 1700 6250
Wire Wire Line
	1700 6250 1700 2950
Text Label 6700 5550 0    50   ~ 0
ADB-DIO
Text Label 6700 5650 0    50   ~ 0
C3M
Text Label 6700 5750 0    50   ~ 0
ADB-SCLK
Text Label 6700 5850 0    50   ~ 0
ADB-ST0
Text Label 6700 5950 0    50   ~ 0
ADB-ST1
Text Label 6700 6150 0    50   ~ 0
ADB-INT*
Text Label 6700 6250 0    50   ~ 0
RESET*
Text Label 14350 5850 0    50   ~ 0
+5F-ADB
Text Label 14350 6000 0    50   ~ 0
ADBF
Text Label 14350 4200 0    50   ~ 0
ADBF
Text Label 14350 4050 0    50   ~ 0
+5F-ADB
Entry Wire Line
	2400 7350 2300 7250
Entry Wire Line
	2400 7450 2300 7350
Entry Wire Line
	2400 7550 2300 7450
Entry Wire Line
	2400 7650 2300 7550
Entry Wire Line
	2550 7850 2450 7950
Entry Wire Line
	2550 7950 2450 8050
Entry Wire Line
	2550 8050 2450 8150
Entry Wire Line
	2550 8150 2450 8250
Entry Wire Line
	2550 8250 2450 8350
Entry Wire Line
	2550 8350 2450 8450
Entry Wire Line
	2550 8450 2450 8550
Wire Wire Line
	3300 1150 2400 1150
Entry Wire Line
	2400 1450 2300 1350
Entry Wire Line
	2400 1350 2300 1250
Entry Wire Line
	2400 1250 2300 1150
Entry Wire Line
	2400 1150 2300 1050
Entry Wire Line
	2550 1750 2450 1850
Entry Wire Line
	2550 1850 2450 1950
Entry Wire Line
	2550 1650 2450 1750
Entry Wire Line
	2550 1950 2450 2050
Entry Wire Line
	2550 2050 2450 2150
Entry Wire Line
	2550 2150 2450 2250
Entry Wire Line
	2550 2250 2450 2350
Entry Wire Line
	2550 2350 2450 2450
Wire Wire Line
	3300 8550 2550 8550
Entry Wire Line
	2550 8550 2450 8650
Wire Bus Line
	2300 1000 1400 1000
Wire Bus Line
	2450 8650 1400 8650
Wire Wire Line
	4300 7350 5250 7350
Entry Wire Line
	5250 7850 5350 7950
Entry Wire Line
	5250 7750 5350 7850
Entry Wire Line
	5250 7650 5350 7750
Entry Wire Line
	5250 7550 5350 7650
Entry Wire Line
	5250 7450 5350 7550
Entry Wire Line
	5250 7350 5350 7450
Wire Wire Line
	4300 7950 5250 7950
Entry Wire Line
	5250 8050 5350 8150
Entry Wire Line
	5250 7950 5350 8050
Wire Bus Line
	5350 8050 5350 8150
Wire Bus Line
	5350 8150 15800 8150
Wire Bus Line
	5350 7950 15800 7950
Text Notes 1070 1035 2    50   ~ 0
(1-3,5-7)
Text Notes 1140 2585 2    50   ~ 0
(1-3,5,7,8)
Text Notes 1300 2685 2    50   ~ 0
(3)
Text Notes 1245 2785 2    50   ~ 0
(3,6-8)
Text Notes 1050 2885 2    50   ~ 0
(3)
Text Notes 1080 2985 2    50   ~ 0
(1,6-8)
Text Notes 1120 3185 2    50   ~ 0
(9)
Text Notes 945  3385 2    50   ~ 0
(9)
Text Notes 1015 3485 2    50   ~ 0
(9)
Text Notes 1190 5685 2    50   ~ 0
(3)
Text Notes 1060 8685 2    50   ~ 0
(1-3,5-7)
Text Notes 1050 9085 2    50   ~ 0
(3)
Text Notes 1000 9385 2    50   ~ 0
(3)
Text Notes 1025 9485 2    50   ~ 0
(3)
Text Notes 1042 9586 2    50   ~ 0
(7)
Text Notes 1050 9685 2    50   ~ 0
(6)
Text Notes 16060 1480 0    50   ~ 0
(3)
Text Notes 16170 1580 0    50   ~ 0
(3)
Text Notes 16095 1680 0    50   ~ 0
(6)
Text Notes 16095 1780 0    50   ~ 0
(5,9)
Text Notes 16190 1885 0    50   ~ 0
(7)
Text Notes 16215 2385 0    50   ~ 0
(9)
Text Notes 16195 2485 0    50   ~ 0
(9)
Text Notes 16195 2585 0    50   ~ 0
(9)
Text Notes 16225 2685 0    50   ~ 0
(1)
Text Notes 16095 2781 0    50   ~ 0
(9)
Text GLabel 15800 2950 2    50   Input ~ 0
VIAIRQ1*
Text Notes 16175 2985 0    50   ~ 0
(3)
Text GLabel 15800 7250 2    50   Input ~ 0
ADBO*
Text Notes 16090 7285 0    50   ~ 0
(9)
Text Notes 16205 7985 0    50   ~ 0
(1,3)
Text Notes 16315 8185 0    50   ~ 0
(3)
Text Notes 16070 8285 0    50   ~ 0
(1)
Text Notes 16240 8385 0    50   ~ 0
(1)
Text Notes 16150 8485 0    50   ~ 0
(1)
Text Notes 16080 8685 0    50   ~ 0
(1)
Text Notes 16045 8785 0    50   ~ 0
(1)
Text Notes 16175 9185 0    50   ~ 0
(3)
Wire Wire Line
	4300 1350 15800 1350
Wire Wire Line
	4300 1250 15800 1250
Wire Wire Line
	4300 1150 15800 1150
Text Notes 16090 1180 0    50   ~ 0
(8,9)
Text Notes 16090 1280 0    50   ~ 0
(8,9)
Text Notes 16090 1380 0    50   ~ 0
(8,9)
Text GLabel 15800 1350 2    50   Input ~ 0
V1PA2
Text GLabel 15800 1250 2    50   Input ~ 0
V1PA1
Text GLabel 15800 1150 2    50   Input ~ 0
V1PA0
Wire Bus Line
	2300 1000 2300 7550
Wire Bus Line
	5350 7450 5350 7950
Wire Bus Line
	2450 1750 2450 8650
Text Label 13900 3650 0    50   ~ 0
BATT
$EndSCHEMATC
